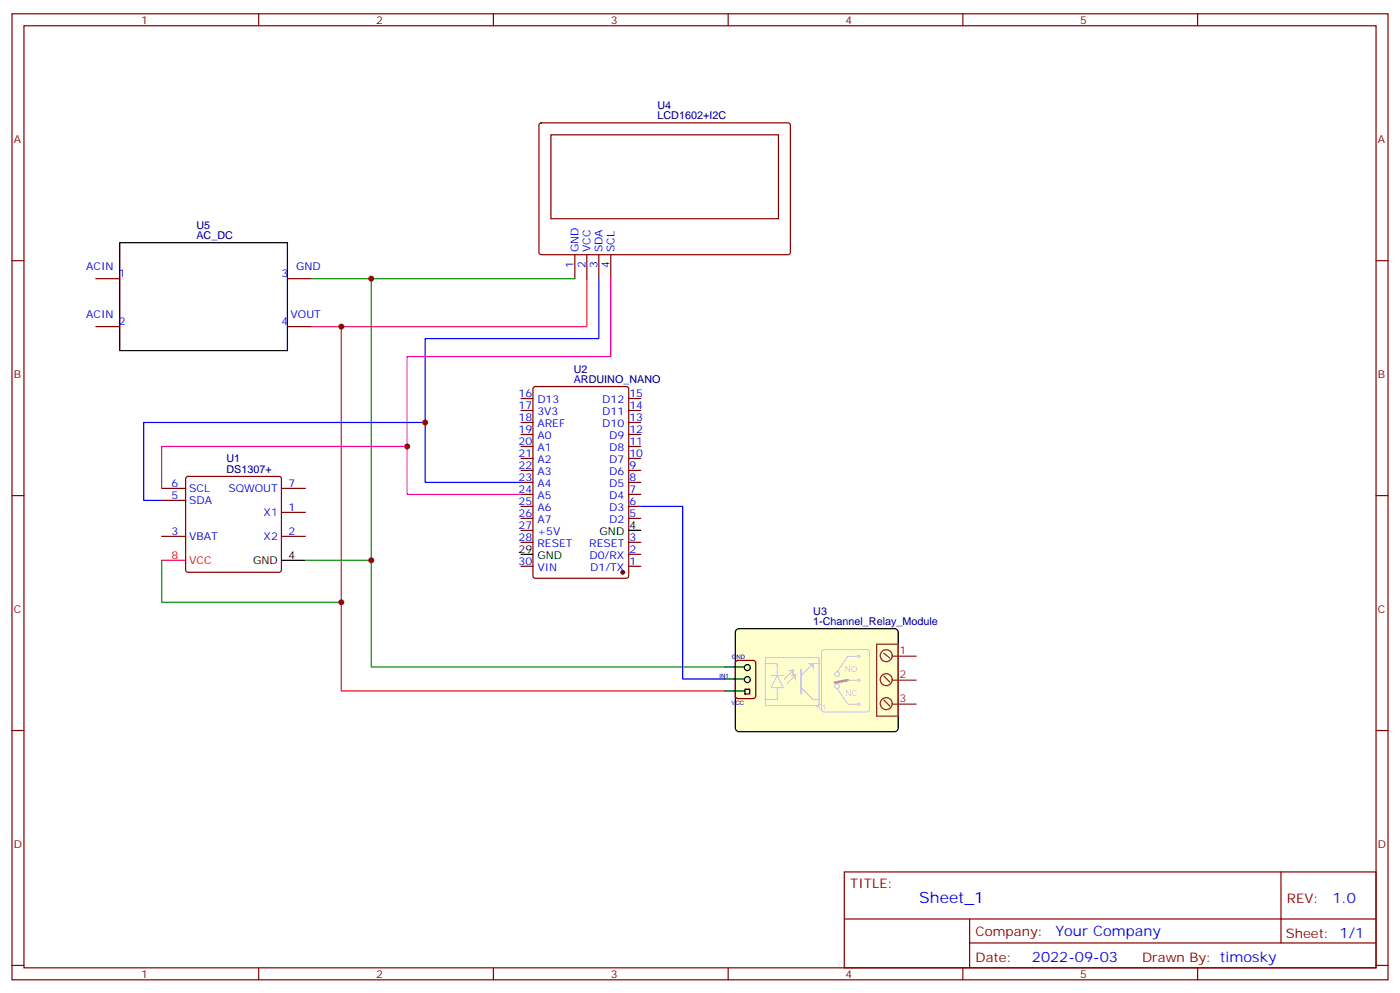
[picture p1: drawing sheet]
<svg xmlns="http://www.w3.org/2000/svg" width="412mm" height="292mm" viewBox="0 0 412 292" stroke-linecap="round" stroke-linejoin="round" font-family="sans-serif">
<g fill="none" stroke="#870000" stroke-width=".35">
<path d="M3.5 4.1h405.4v284.3h-405.4zM7.1 7.6h398.2v277.3h-398.2zM76.2 4.1v3.5M145.3 4.1v3.5M214.5 4.1v3.5M283.6 4.1v3.5M352.8 4.1v3.5M3.5 76.7h3.6M405.3 76.7h3.6M153.5 117.3h3.5M157.2 114l.5-.2h26.8l.7 .4v55.3l-.5 .7h-27l-.7-.4v-55.3zM185.2 117.3h3.5"/>
<path d="M153.5 138.5h3.5M153.5 134.9h3.5M153.5 131.4h3.5M153.5 127.9h3.5M153.5 124.4h3.5M153.5 120.8h3.5M185.2 138.5h3.5M185.2 134.9h3.5M185.2 131.4h3.5M185.2 127.9h3.5M185.2 124.4h3.5M185.2 120.8h3.5"/>
<path d="M3.5 145.9h3.6M47.6 157.9h7.1M47.6 147.3h7.1M47.6 143.8h7.1M54.9 140.4l.5-.2h26.8l.5 .2 .2 .5v26.8l-.2 .5-.5 .3h-26.8l-.5-.3-.2-.5v-26.8zM82.9 150.8h7.1M82.9 157.9h7.1M82.9 143.8h7.1M153.5 159.6h3.5M153.5 152.6h3.5M153.5 149h3.5M153.5 145.5h3.5"/>
<path d="M153.5 142h3.5M153.5 156.1h3.5M185.2 159.6h3.5M185.2 152.6h3.5M185.2 149h3.5M185.2 145.5h3.5M185.2 142h3.5M405.3 145.9h3.6M153.5 166.7h3.5M185.2 166.7h3.5M185.2 163.2h3.5M3.5 215h3.6"/>
<path d="M405.3 215h3.6M248.7 256.6h156.6v28.3h-156.6zM377.3 256.7v20.8M248.7 270.5h156.5M285.6 277.5h119.6M285.6 270.5v14.1M3.5 284.2h3.6M76.2 284.9v3.5M145.3 284.9v3.5M214.5 284.9v3.5M283.6 284.9v3.5M352.8 284.9v3.5"/>
<path d="M405.3 284.2h3.6"/>
</g>
<path d="M185.2 156.1h3.5M82.9 164.9h7.1M153.5 163.2h3.5" fill="none" stroke="#000" stroke-width=".35"/>
<path d="M47.6 164.9h7.1" fill="none" stroke="#f00" stroke-width=".35"/>
<circle cx="183.4" cy="168.5" r=".53" fill="#870000" stroke="#870000" stroke-width=".35"/>
<path d="M216.8 185.5l.9-.5h45.8l.7 .2 .4 .9v28.2l-.3 .6-.8 .5h-45.8l-.7-.3-.4-.8v-28.2z" fill="#ffc" stroke="#000" stroke-width=".35"/>
<g fill="none" stroke="#8c2424" stroke-width=".35">
<path d="M260.3 199l1.8 1.7M260.3 192.3l1.8 1.4M262.8 193.1h7.1M264.6 189.6h-6.4v21.2h6.4M264.6 189.5v21.1M260.3 206l1.8 1.8M262.8 200.2h7.1M262.8 207.3h7.1"/>
<circle cx="261.1" cy="193" r="1.76"/>
<circle cx="261.1" cy="207.1" r="1.76"/>
<circle cx="261.1" cy="200" r="1.76"/>
</g>
<path d="M216.8 194.6l.5-.2h4.6l.7 .4v10.1l-.4 .7h-4.9l-.6-.5-.1-10z" fill="none" stroke="#870000" stroke-width=".35"/>
<g fill="none" stroke="#000" stroke-width=".35">
<path d="M213.4 199.8h5.7M213.4 196.3h5.7M213.4 203.4h6M219.4 202.9h1.4v1.4h-1.4z"/>
<circle cx="220.1" cy="196.5" r=".88"/>
<circle cx="220.1" cy="200" r=".88"/>
</g>
<g fill="none" stroke="#ccc" stroke-width=".35">
<path d="M242.2 191.4l.5-.2h12.7l.5 .2 .2 .5v17l-.2 .5-.5 .2h-12.7l-.5-.3-.2-.4v-17zM252.6 193.1h-2.8l-3.2 4.6M246.6 202.7l3.2 4.6h2.8M249.8 200.2h2.8"/>
<circle cx="246.6" cy="198.4" r=".71"/>
<circle cx="252.9" cy="193.1" r=".35"/>
<circle cx="246.6" cy="202" r=".71"/>
<circle cx="252.9" cy="207.3" r=".35"/>
<circle cx="252.9" cy="200.2" r=".35"/>
</g>
<path d="M249.8 200.2l-3.9 .7" fill="none" stroke="#999" stroke-width=".71"/>
<g fill="#ccc">
<path d="M237.6 195.3l2.3-.2-.3 2.2-.5-1.5z"/>
<path d="M232.4 198.6l2.3-.2-.3 2.2-.5-1.5z"/>
<path d="M231.7 197.2l2.2-.2-.2 2.2-.5-1.5z"/>
</g>
<path d="M225.4 195.3h3.5v3.6M225.5 193.7l.3-.1h15.3l.2 .3-.1 13.6-.3 .2-15.3-.1-.2-.3zM227.2 198.9h3.5M228.9 198.9l1.8 3.5h-3.5zM233.2 197.8l-2.2 2.1M233.9 199.2l-2.1 2.1M241.3 195.3h-1.8l-3.5 3.6v3.5l3.5 3.5h1.8M228.9 202.4v3.5h-3.5" fill="none" stroke="#ccc" stroke-width=".35"/>
<path d="M236 197.1v7.1" fill="none" stroke="#ccc" stroke-width=".71"/>
<path d="M159 36.4l.5-.2h72.9l.4 .7v37.6l-.7 .5-72.9-.1-.5-.6v-37.4zM162.3 39.7h67v24.7h-67zM169.3 75v7M172.9 75v7M176.4 75v7M179.9 75v7M28.2 82h7.1M28.2 96.1h7.1M84.7 82h7M84.7 96.1h7" fill="none" stroke="#870000" stroke-width=".35"/>
<path d="M35.3 71.4h49.4v31.8h-49.4z" fill="none" stroke="#000" stroke-width=".35"/>
<path d="M91.7 82h77.6M109.4 82v114.3h104M47.6 164.9v12.4h52.9M90 164.9h19.4" fill="none" stroke="#008700" stroke-width=".35"/>
<path d="M100.5 96.1v107.3h112.9M172.9 82v14.1h-81.2" fill="none" stroke="#f00" stroke-width=".35"/>
<path d="M176.4 82v17.7h-51.2v42.3h28.3M125.2 124.4h-82.9v22.9h5.3M188.7 149h12.4v50.8h12.3" fill="none" stroke="#00f" stroke-width=".35"/>
<path d="M179.9 82v23h-60v40.5h33.6M119.9 131.4h-72.3v12.4" fill="none" stroke="#f0f" stroke-width=".35"/>
<g fill="#c00">
<circle cx="109.4" cy="82" r=".88"/>
<circle cx="100.5" cy="96.1" r=".88"/>
<circle cx="109.4" cy="164.9" r=".88"/>
<circle cx="100.5" cy="177.3" r=".88"/>
<circle cx="119.9" cy="131.4" r=".88"/>
<circle cx="125.2" cy="124.4" r=".88"/>
</g>
<text font-size="4.6" fill="#00f" x="270.8" y="265.7">Sheet_1</text>
<g font-size="4.2" fill="#00f">
<text x="392.5" y="265.9">1.0</text>
<text x="310.9" y="275.5">Your Company</text>
<text x="304" y="283.3">2022-09-03</text>
</g>
<g font-size="3.9" fill="#800">
<text x="250.5" y="261.2">TITLE:</text>
<text x="379.1" y="265.9">REV:</text>
<text x="287.4" y="275.4">Company:</text>
<text x="378.7" y="276">Sheet: 1/1</text>
<text x="287.4" y="283.1">Date:</text>
<text x="336.4" y="283.2">Drawn By: timosky</text>
</g>
<g font-size="3.2" fill="#800">
<text x="41.6" y="7.1">1</text>
<text x="110.8" y="7.1">2</text>
<text x="179.9" y="7.1">3</text>
<text x="249.1" y="7.1">4</text>
<text x="318.2" y="7.1">5</text>
<text x="4.1" y="42.2">A</text>
<text x="405.9" y="42.2">A</text>
<text x="4.1" y="111.3">B</text>
<text x="405.9" y="111.3">B</text>
<text x="4.1" y="180.4">C</text>
<text x="405.9" y="180.4">C</text>
<text x="4.1" y="249.6">D</text>
<text x="405.9" y="249.6">D</text>
<text x="41.6" y="287.9">1</text>
<text x="110.8" y="287.9">2</text>
<text x="179.9" y="287.9">3</text>
<text x="249.1" y="287.9">4</text>
<text x="318.2" y="287.9">5</text>
</g>
<g font-size="3.2" fill="#000080">
<text x="193.7" y="35.1">LCD1602+I2C</text>
<text x="193.7" y="32">U4</text>
<text x="57.9" y="70.4">AC_DC</text>
<text x="57.9" y="67.3">U5</text>
<text x="169" y="112.7">ARDUINO_NANO</text>
<text x="169" y="109.7">U2</text>
<text x="66.7" y="136.1">U1</text>
<text x="66.7" y="139.2">DS1307+</text>
<text x="239.6" y="184">1-Channel_Relay_Module</text>
<text x="239.6" y="180.9">U3</text>
</g>
<g font-size="3.2" fill="#00f">
<text x="170.4" y="74.3" transform="rotate(-90 170.4 74.3)">GND</text>
<text x="173.9" y="74.3" transform="rotate(-90 173.9 74.3)">VCC</text>
<text x="177.4" y="74.3" transform="rotate(-90 177.4 74.3)">SDA</text>
<text x="181" y="74.3" transform="rotate(-90 181 74.3)">SCL</text>
<text x="25.4" y="79.6">ACIN</text>
<text x="35" y="81.7">1</text>
<text x="82.9" y="81.7">3</text>
<text x="87.3" y="79.6">GND</text>
<text x="169" y="78.7" transform="rotate(-90 169 78.7)">1</text>
<text x="172.5" y="78.7" transform="rotate(-90 172.5 78.7)">2</text>
<text x="176" y="78.7" transform="rotate(-90 176 78.7)">3</text>
<text x="179.6" y="78.7" transform="rotate(-90 179.6 78.7)">4</text>
<text x="25.4" y="93.7">ACIN</text>
<text x="35" y="95.8">2</text>
<text x="82.9" y="95.8">4</text>
<text x="85.6" y="93.7">VOUT</text>
<text x="152.8" y="116.9">16</text>
<text x="158.3" y="118.7">D13</text>
<text x="177.4" y="118.7">D12</text>
<text x="185.4" y="116.9">15</text>
<text x="152.8" y="120.5">17</text>
<text x="152.8" y="124">18</text>
<text x="158.3" y="122.2">3V3</text>
<text x="158.3" y="125.8">AREF</text>
<text x="177.4" y="125.8">D10</text>
<text x="177.4" y="122.2">D11</text>
<text x="185.4" y="124">13</text>
<text x="185.4" y="120.5">14</text>
<text x="152.8" y="127.5">19</text>
<text x="152.8" y="131.1">20</text>
<text x="158.3" y="129.3">A0</text>
<text x="179.4" y="129.3">D9</text>
<text x="185.4" y="131.1">11</text>
<text x="185.4" y="127.5">12</text>
<text x="152.8" y="134.6">21</text>
<text x="158.3" y="132.8">A1</text>
<text x="158.3" y="136.3">A2</text>
<text x="179.4" y="136.3">D7</text>
<text x="179.4" y="132.8">D8</text>
<text x="185.4" y="134.6">10</text>
<text x="50.5" y="143.4">6</text>
<text x="85" y="143.4">7</text>
<text x="152.8" y="138.1">22</text>
<text x="152.8" y="141.6">23</text>
<text x="158.3" y="139.9">A3</text>
<text x="158.3" y="143.4">A4</text>
<text x="179.4" y="143.4">D5</text>
<text x="179.4" y="139.9">D6</text>
<text x="185.4" y="141.6">8</text>
<text x="185.4" y="138.1">9</text>
<text x="50.5" y="146.9">5</text>
<text x="55.7" y="148.3">SDA</text>
<text x="55.7" y="144.8">SCL</text>
<text x="67.3" y="144.8">SQWOUT</text>
<text x="152.8" y="145.2">24</text>
<text x="152.8" y="148.7">25</text>
<text x="158.3" y="146.9">A5</text>
<text x="179.4" y="146.9">D4</text>
<text x="185.4" y="148.7">6</text>
<text x="185.4" y="145.2">7</text>
<text x="77.7" y="151.9">X1</text>
<text x="85" y="150.5">1</text>
<text x="152.8" y="152.2">26</text>
<text x="152.8" y="155.8">27</text>
<text x="158.3" y="150.5">A6</text>
<text x="158.3" y="154">A7</text>
<text x="179.4" y="154">D2</text>
<text x="179.4" y="150.5">D3</text>
<text x="185.4" y="152.2">5</text>
<text x="50.5" y="157.5">3</text>
<text x="55.7" y="158.9">VBAT</text>
<text x="77.7" y="158.9">X2</text>
<text x="85" y="157.5">2</text>
<text x="152.8" y="159.3">28</text>
<text x="158.3" y="157.5">+5V</text>
<text x="158.3" y="161">RESET</text>
<text x="173.6" y="161">RESET</text>
<text x="185.4" y="159.3">3</text>
<text x="152.8" y="166.3">30</text>
<text x="173.6" y="164.6">D0/RX</text>
<text x="185.4" y="166.3">1</text>
<text x="185.4" y="162.8">2</text>
<text x="158.3" y="168.1">VIN</text>
<text x="173.9" y="168.1">D1/TX</text>
</g>
<g font-size="3.2">
<text x="185.4" y="155.8">4</text>
<text x="176.6" y="157.5">GND</text>
<text x="74.6" y="166">GND</text>
<text x="85" y="164.6">4</text>
<text x="152.8" y="162.8">29</text>
<text x="158.3" y="164.6">GND</text>
</g>
<g font-size="3.2" fill="#f00">
<text x="50.5" y="164.6">8</text>
<text x="55.7" y="166">VCC</text>
</g>
<g font-size="3.2" fill="#8d2323">
<text x="264.9" y="192.6">1</text>
<text x="264.9" y="199.7">2</text>
<text x="264.9" y="206.7">3</text>
</g>
<g font-size="2.5" fill="#ccc">
<text x="248.9" y="197.7">NO</text>
<text x="240.4" y="209">K1</text>
<text x="249" y="204.8">NC</text>
</g>
<g font-size="1.8" fill="#000080">
<text x="215.6" y="193.9">GND</text>
<text x="211.9" y="199.5">IN1</text>
<text x="215.5" y="207.6">VCC</text>
</g>
</svg>
